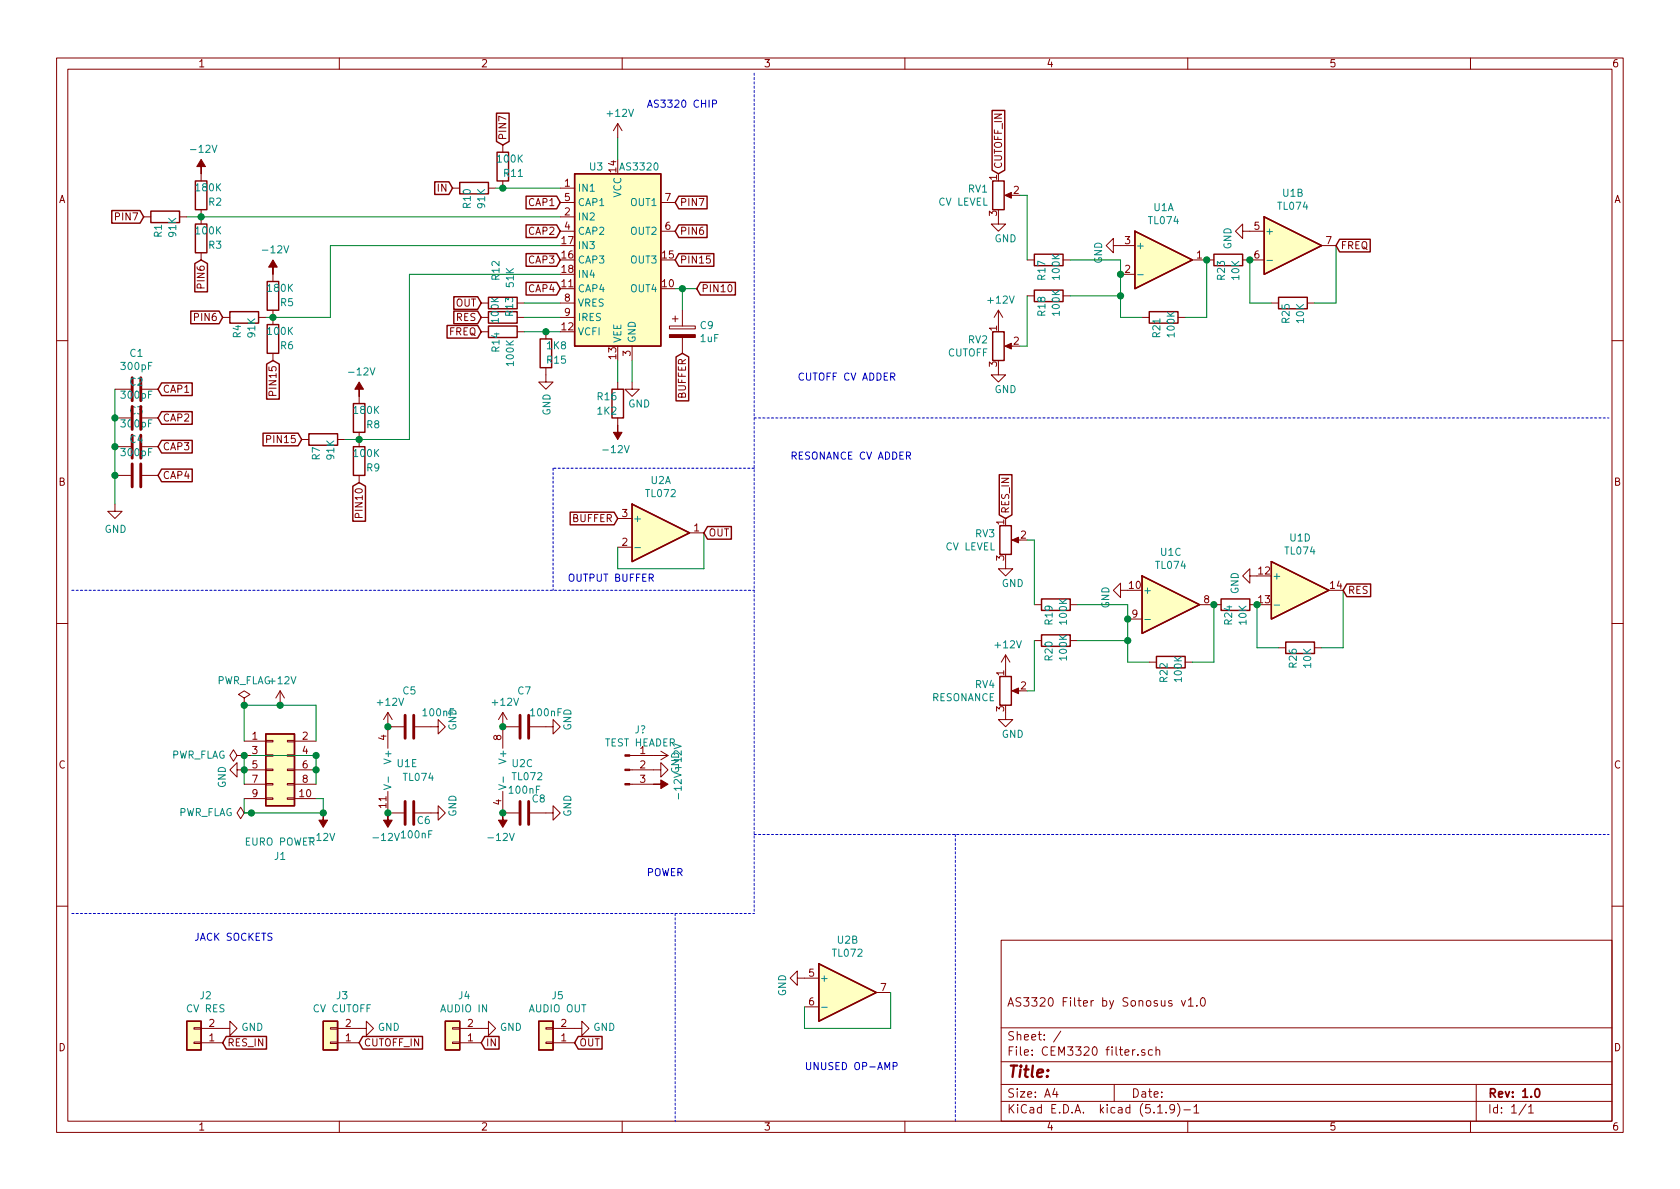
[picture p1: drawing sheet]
EESchema Schematic File Version 4
EELAYER 30 0
EELAYER END
$Descr A4 11693 8268
encoding utf-8
Sheet 1 1
Title ""
Date ""
Rev "1.0"
Comp ""
Comment1 "AS3320 Filter by Sonosus v1.0"
Comment2 ""
Comment3 ""
Comment4 ""
$EndDescr
$Comp
L Audio:AS3320 U3
U 1 1
P 4300 1800
F 0 "U3" H 4150 2450 50  0000 C CNN
F 1 "AS3320" H 4450 2450 50  0000 C CNN
F 2 "Package_DIP:DIP-18_W7.62mm" H 4900 1500 50  0001 C CNN
F 3 "http://www.alfarzpp.lv/eng/sc/AS3320.pdf" H 5300 1400 50  0001 C CNN
	1    4300 1800
	1    0    0    -1  
$EndComp
$Comp
L power:+12V #PWR017
U 1 1
P 4300 950
F 0 "#PWR017" H 4300 800 50  0001 C CNN
F 1 "+12V" H 4315 1123 50  0000 C CNN
F 2 "" H 4300 950 50  0001 C CNN
F 3 "" H 4300 950 50  0001 C CNN
	1    4300 950 
	1    0    0    -1  
$EndComp
$Comp
L Device:R R16
U 1 1
P 4300 2800
F 0 "R16" H 4150 2850 50  0000 L CNN
F 1 "1K2" H 4150 2750 50  0000 L CNN
F 2 "" V 4230 2800 50  0001 C CNN
F 3 "~" H 4300 2800 50  0001 C CNN
	1    4300 2800
	1    0    0    -1  
$EndComp
$Comp
L power:GND #PWR020
U 1 1
P 4400 2650
F 0 "#PWR020" H 4400 2400 50  0001 C CNN
F 1 "GND" H 4450 2500 50  0000 C CNN
F 2 "" H 4400 2650 50  0001 C CNN
F 3 "" H 4400 2650 50  0001 C CNN
	1    4400 2650
	1    0    0    -1  
$EndComp
$Comp
L Device:C C1
U 1 1
P 950 2700
F 0 "C1" V 698 2700 50  0000 C CNN
F 1 "300pF" V 789 2700 50  0000 C CNN
F 2 "" H 988 2550 50  0001 C CNN
F 3 "~" H 950 2700 50  0001 C CNN
	1    950  2700
	0    1    1    0   
$EndComp
$Comp
L Device:C C2
U 1 1
P 950 2900
F 0 "C2" V 698 2900 50  0000 C CNN
F 1 "300pF" V 789 2900 50  0000 C CNN
F 2 "" H 988 2750 50  0001 C CNN
F 3 "~" H 950 2900 50  0001 C CNN
	1    950  2900
	0    1    1    0   
$EndComp
$Comp
L Device:C C3
U 1 1
P 950 3100
F 0 "C3" V 698 3100 50  0000 C CNN
F 1 "300pF" V 789 3100 50  0000 C CNN
F 2 "" H 988 2950 50  0001 C CNN
F 3 "~" H 950 3100 50  0001 C CNN
	1    950  3100
	0    1    1    0   
$EndComp
$Comp
L Device:C C4
U 1 1
P 950 3300
F 0 "C4" V 698 3300 50  0000 C CNN
F 1 "300pF" V 789 3300 50  0000 C CNN
F 2 "" H 988 3150 50  0001 C CNN
F 3 "~" H 950 3300 50  0001 C CNN
	1    950  3300
	0    1    1    0   
$EndComp
$Comp
L power:GND #PWR01
U 1 1
P 800 3500
F 0 "#PWR01" H 800 3250 50  0001 C CNN
F 1 "GND" H 805 3327 50  0000 C CNN
F 2 "" H 800 3500 50  0001 C CNN
F 3 "" H 800 3500 50  0001 C CNN
	1    800  3500
	1    0    0    -1  
$EndComp
Wire Wire Line
	800  2700 800  2900
Wire Wire Line
	800  2900 800  3100
Connection ~ 800  2900
Wire Wire Line
	800  3100 800  3300
Connection ~ 800  3100
Wire Wire Line
	800  3300 800  3500
Connection ~ 800  3300
$Comp
L power:-12V #PWR018
U 1 1
P 4300 2950
F 0 "#PWR018" H 4300 3050 50  0001 C CNN
F 1 "-12V" H 4315 3123 50  0000 C CNN
F 2 "" H 4300 2950 50  0001 C CNN
F 3 "" H 4300 2950 50  0001 C CNN
	1    4300 2950
	-1   0    0    1   
$EndComp
$Comp
L Device:R R14
U 1 1
P 3500 2300
F 0 "R14" H 3350 2350 50  0000 L CNN
F 1 "100K" H 3250 2250 50  0000 L CNN
F 2 "" V 3430 2300 50  0001 C CNN
F 3 "~" H 3500 2300 50  0001 C CNN
	1    3500 2300
	0    -1   -1   0   
$EndComp
Text GLabel 3350 2300 0    50   Input ~ 0
FREQ
Text GLabel 9300 1700 2    50   Input ~ 0
FREQ
$Comp
L Device:R R15
U 1 1
P 3800 2450
F 0 "R15" H 3650 2500 50  0000 L CNN
F 1 "1K8" H 3650 2400 50  0000 L CNN
F 2 "" V 3730 2450 50  0001 C CNN
F 3 "~" H 3800 2450 50  0001 C CNN
	1    3800 2450
	-1   0    0    1   
$EndComp
$Comp
L power:GND #PWR015
U 1 1
P 3800 2600
F 0 "#PWR015" H 3800 2350 50  0001 C CNN
F 1 "GND" V 3805 2472 50  0000 R CNN
F 2 "" H 3800 2600 50  0001 C CNN
F 3 "" H 3800 2600 50  0001 C CNN
	1    3800 2600
	1    0    0    -1  
$EndComp
$Comp
L Connector_Generic:Conn_01x02 J3
U 1 1
P 2300 7250
F 0 "J3" H 2218 6925 50  0000 C CNN
F 1 "CV CUTOFF" H 2218 7016 50  0000 C CNN
F 2 "" H 2300 7250 50  0001 C CNN
F 3 "~" H 2300 7250 50  0001 C CNN
	1    2300 7250
	-1   0    0    1   
$EndComp
$Comp
L power:GND #PWR011
U 1 1
P 2500 7150
F 0 "#PWR011" H 2500 6900 50  0001 C CNN
F 1 "GND" V 2505 7022 50  0000 R CNN
F 2 "" H 2500 7150 50  0001 C CNN
F 3 "" H 2500 7150 50  0001 C CNN
	1    2500 7150
	0    -1   -1   0   
$EndComp
Text GLabel 3900 1400 0    50   Input ~ 0
CAP1
Text GLabel 3900 1600 0    50   Input ~ 0
CAP2
Text GLabel 3900 1800 0    50   Input ~ 0
CAP3
Text GLabel 3900 2000 0    50   Input ~ 0
CAP4
Text GLabel 1100 2700 2    50   Input ~ 0
CAP1
Text GLabel 1100 2900 2    50   Input ~ 0
CAP2
Text GLabel 1100 3100 2    50   Input ~ 0
CAP3
Text GLabel 1100 3300 2    50   Input ~ 0
CAP4
Text GLabel 3350 2200 0    50   Input ~ 0
RES
Text GLabel 1550 7250 2    50   Input ~ 0
RES_IN
$Comp
L Device:R R13
U 1 1
P 3500 2200
F 0 "R13" H 3350 2250 50  0000 L CNN
F 1 "100K" H 3350 2150 50  0000 L CNN
F 2 "" V 3430 2200 50  0001 C CNN
F 3 "~" H 3500 2200 50  0001 C CNN
	1    3500 2200
	0    1    1    0   
$EndComp
$Comp
L power:GND #PWR06
U 1 1
P 1550 7150
F 0 "#PWR06" H 1550 6900 50  0001 C CNN
F 1 "GND" V 1555 7022 50  0000 R CNN
F 2 "" H 1550 7150 50  0001 C CNN
F 3 "" H 1550 7150 50  0001 C CNN
	1    1550 7150
	0    -1   -1   0   
$EndComp
$Comp
L Connector_Generic:Conn_01x02 J4
U 1 1
P 3150 7250
F 0 "J4" H 3068 6925 50  0000 C CNN
F 1 "AUDIO IN" H 3068 7016 50  0000 C CNN
F 2 "" H 3150 7250 50  0001 C CNN
F 3 "~" H 3150 7250 50  0001 C CNN
	1    3150 7250
	-1   0    0    1   
$EndComp
$Comp
L power:GND #PWR014
U 1 1
P 3350 7150
F 0 "#PWR014" H 3350 6900 50  0001 C CNN
F 1 "GND" V 3355 7022 50  0000 R CNN
F 2 "" H 3350 7150 50  0001 C CNN
F 3 "" H 3350 7150 50  0001 C CNN
	1    3350 7150
	0    -1   -1   0   
$EndComp
$Comp
L Connector_Generic:Conn_01x02 J5
U 1 1
P 3800 7250
F 0 "J5" H 3718 6925 50  0000 C CNN
F 1 "AUDIO OUT" H 3718 7016 50  0000 C CNN
F 2 "" H 3800 7250 50  0001 C CNN
F 3 "~" H 3800 7250 50  0001 C CNN
	1    3800 7250
	-1   0    0    1   
$EndComp
$Comp
L power:GND #PWR016
U 1 1
P 4000 7150
F 0 "#PWR016" H 4000 6900 50  0001 C CNN
F 1 "GND" V 4005 7022 50  0000 R CNN
F 2 "" H 4000 7150 50  0001 C CNN
F 3 "" H 4000 7150 50  0001 C CNN
	1    4000 7150
	0    -1   -1   0   
$EndComp
$Comp
L Device:R R12
U 1 1
P 3500 2100
F 0 "R12" H 3650 2150 50  0000 L CNN
F 1 "51K" H 3600 2050 50  0000 L CNN
F 2 "" V 3430 2100 50  0001 C CNN
F 3 "~" H 3500 2100 50  0001 C CNN
	1    3500 2100
	0    -1   -1   0   
$EndComp
Text GLabel 4000 7250 2    50   Input ~ 0
OUT
Text GLabel 3350 2100 0    50   Input ~ 0
OUT
Wire Wire Line
	3650 2100 3900 2100
$Comp
L Device:R R10
U 1 1
P 3300 1300
F 0 "R10" H 3150 1350 50  0000 L CNN
F 1 "91K" H 3150 1250 50  0000 L CNN
F 2 "" V 3230 1300 50  0001 C CNN
F 3 "~" H 3300 1300 50  0001 C CNN
	1    3300 1300
	0    -1   -1   0   
$EndComp
Text GLabel 3350 7250 2    50   Input ~ 0
IN
Text GLabel 3150 1300 0    50   Input ~ 0
IN
Wire Wire Line
	3450 1300 3500 1300
Text GLabel 4700 1400 2    50   Input ~ 0
PIN7
Text GLabel 4700 1600 2    50   Input ~ 0
PIN6
Text GLabel 4700 1800 2    50   Input ~ 0
PIN15
Text GLabel 4850 2000 2    50   Input ~ 0
PIN10
$Comp
L Device:R R11
U 1 1
P 3500 1150
F 0 "R11" H 3350 1200 50  0000 L CNN
F 1 "100K" H 3350 1100 50  0000 L CNN
F 2 "" V 3430 1150 50  0001 C CNN
F 3 "~" H 3500 1150 50  0001 C CNN
	1    3500 1150
	-1   0    0    1   
$EndComp
Connection ~ 3500 1300
Wire Wire Line
	3500 1300 3900 1300
Text GLabel 3500 1000 1    50   Input ~ 0
PIN7
$Comp
L Device:R R1
U 1 1
P 1150 1500
F 0 "R1" H 1000 1550 50  0000 L CNN
F 1 "91K" H 1000 1450 50  0000 L CNN
F 2 "" V 1080 1500 50  0001 C CNN
F 3 "~" H 1150 1500 50  0001 C CNN
	1    1150 1500
	0    -1   -1   0   
$EndComp
Text GLabel 1000 1500 0    50   Input ~ 0
PIN7
Wire Wire Line
	1300 1500 1400 1500
$Comp
L Device:R R3
U 1 1
P 1400 1650
F 0 "R3" H 1250 1700 50  0000 L CNN
F 1 "100K" H 1250 1600 50  0000 L CNN
F 2 "" V 1330 1650 50  0001 C CNN
F 3 "~" H 1400 1650 50  0001 C CNN
	1    1400 1650
	-1   0    0    1   
$EndComp
Connection ~ 1400 1500
Text GLabel 1400 1800 3    50   Input ~ 0
PIN6
$Comp
L Device:R R4
U 1 1
P 1700 2200
F 0 "R4" H 1550 2250 50  0000 L CNN
F 1 "91K" H 1550 2150 50  0000 L CNN
F 2 "" V 1630 2200 50  0001 C CNN
F 3 "~" H 1700 2200 50  0001 C CNN
	1    1700 2200
	0    -1   -1   0   
$EndComp
Text GLabel 1550 2200 0    50   Input ~ 0
PIN6
Wire Wire Line
	1850 2200 1900 2200
$Comp
L Device:R R6
U 1 1
P 1900 2350
F 0 "R6" H 1750 2400 50  0000 L CNN
F 1 "100K" H 1750 2300 50  0000 L CNN
F 2 "" V 1830 2350 50  0001 C CNN
F 3 "~" H 1900 2350 50  0001 C CNN
	1    1900 2350
	-1   0    0    1   
$EndComp
Connection ~ 1900 2200
Text GLabel 1900 2500 3    50   Input ~ 0
PIN15
$Comp
L Device:R R7
U 1 1
P 2250 3050
F 0 "R7" H 2100 3100 50  0000 L CNN
F 1 "91K" H 2100 3000 50  0000 L CNN
F 2 "" V 2180 3050 50  0001 C CNN
F 3 "~" H 2250 3050 50  0001 C CNN
	1    2250 3050
	0    -1   -1   0   
$EndComp
Text GLabel 2100 3050 0    50   Input ~ 0
PIN15
Wire Wire Line
	2400 3050 2500 3050
$Comp
L Device:R R9
U 1 1
P 2500 3200
F 0 "R9" H 2350 3250 50  0000 L CNN
F 1 "100K" H 2350 3150 50  0000 L CNN
F 2 "" V 2430 3200 50  0001 C CNN
F 3 "~" H 2500 3200 50  0001 C CNN
	1    2500 3200
	-1   0    0    1   
$EndComp
Connection ~ 2500 3050
Text GLabel 2500 3350 3    50   Input ~ 0
PIN10
$Comp
L Device:R R2
U 1 1
P 1400 1350
F 0 "R2" H 1250 1400 50  0000 L CNN
F 1 "180K" H 1250 1300 50  0000 L CNN
F 2 "" V 1330 1350 50  0001 C CNN
F 3 "~" H 1400 1350 50  0001 C CNN
	1    1400 1350
	-1   0    0    1   
$EndComp
$Comp
L Device:R R5
U 1 1
P 1900 2050
F 0 "R5" H 1750 2100 50  0000 L CNN
F 1 "180K" H 1750 2000 50  0000 L CNN
F 2 "" V 1830 2050 50  0001 C CNN
F 3 "~" H 1900 2050 50  0001 C CNN
	1    1900 2050
	-1   0    0    1   
$EndComp
$Comp
L Device:R R8
U 1 1
P 2500 2900
F 0 "R8" H 2350 2950 50  0000 L CNN
F 1 "180K" H 2350 2850 50  0000 L CNN
F 2 "" V 2430 2900 50  0001 C CNN
F 3 "~" H 2500 2900 50  0001 C CNN
	1    2500 2900
	-1   0    0    1   
$EndComp
$Comp
L power:-12V #PWR04
U 1 1
P 1400 1200
F 0 "#PWR04" H 1400 1300 50  0001 C CNN
F 1 "-12V" H 1415 1373 50  0000 C CNN
F 2 "" H 1400 1200 50  0001 C CNN
F 3 "" H 1400 1200 50  0001 C CNN
	1    1400 1200
	1    0    0    -1  
$EndComp
$Comp
L power:-12V #PWR07
U 1 1
P 1900 1900
F 0 "#PWR07" H 1900 2000 50  0001 C CNN
F 1 "-12V" H 1915 2073 50  0000 C CNN
F 2 "" H 1900 1900 50  0001 C CNN
F 3 "" H 1900 1900 50  0001 C CNN
	1    1900 1900
	1    0    0    -1  
$EndComp
$Comp
L power:-12V #PWR010
U 1 1
P 2500 2750
F 0 "#PWR010" H 2500 2850 50  0001 C CNN
F 1 "-12V" H 2515 2923 50  0000 C CNN
F 2 "" H 2500 2750 50  0001 C CNN
F 3 "" H 2500 2750 50  0001 C CNN
	1    2500 2750
	1    0    0    -1  
$EndComp
Wire Wire Line
	3900 1500 1400 1500
Wire Wire Line
	3900 1700 2300 1700
Wire Wire Line
	2300 1700 2300 2200
Wire Wire Line
	2300 2200 1900 2200
Wire Wire Line
	3900 1900 2850 1900
Wire Wire Line
	2850 1900 2850 3050
Wire Wire Line
	2850 3050 2500 3050
Wire Wire Line
	3650 2300 3800 2300
Wire Wire Line
	3900 2300 3800 2300
Connection ~ 3800 2300
$Comp
L Amplifier_Operational:TL074 U1
U 1 1
P 8100 1800
F 0 "U1" H 8100 2167 50  0000 C CNN
F 1 "TL074" H 8100 2076 50  0000 C CNN
F 2 "" H 8050 1900 50  0001 C CNN
F 3 "http://www.ti.com/lit/ds/symlink/tl071.pdf" H 8150 2000 50  0001 C CNN
	1    8100 1800
	1    0    0    -1  
$EndComp
$Comp
L Amplifier_Operational:TL074 U1
U 2 1
P 9000 1700
F 0 "U1" H 9000 2067 50  0000 C CNN
F 1 "TL074" H 9000 1976 50  0000 C CNN
F 2 "" H 8950 1800 50  0001 C CNN
F 3 "http://www.ti.com/lit/ds/symlink/tl071.pdf" H 9050 1900 50  0001 C CNN
	2    9000 1700
	1    0    0    -1  
$EndComp
$Comp
L Device:R R18
U 1 1
P 7300 2050
F 0 "R18" H 7150 2100 50  0000 L CNN
F 1 "100K" H 7150 2000 50  0000 L CNN
F 2 "" V 7230 2050 50  0001 C CNN
F 3 "~" H 7300 2050 50  0001 C CNN
	1    7300 2050
	0    -1   -1   0   
$EndComp
$Comp
L Device:R R17
U 1 1
P 7300 1800
F 0 "R17" H 7150 1850 50  0000 L CNN
F 1 "100K" H 7150 1750 50  0000 L CNN
F 2 "" V 7230 1800 50  0001 C CNN
F 3 "~" H 7300 1800 50  0001 C CNN
	1    7300 1800
	0    -1   -1   0   
$EndComp
Wire Wire Line
	7450 2050 7800 2050
Wire Wire Line
	7800 2050 7800 1900
Wire Wire Line
	7450 1800 7800 1800
Wire Wire Line
	7800 1800 7800 1900
Connection ~ 7800 1900
$Comp
L power:GND #PWR027
U 1 1
P 7800 1700
F 0 "#PWR027" H 7800 1450 50  0001 C CNN
F 1 "GND" H 7850 1550 50  0000 C CNN
F 2 "" H 7800 1700 50  0001 C CNN
F 3 "" H 7800 1700 50  0001 C CNN
	1    7800 1700
	0    1    1    0   
$EndComp
Text GLabel 2500 7250 2    50   Input ~ 0
CUTOFF_IN
$Comp
L Device:R_POT RV1
U 1 1
P 6950 1350
F 0 "RV1" H 6881 1396 50  0000 R CNN
F 1 "CV LEVEL" H 6881 1305 50  0000 R CNN
F 2 "" H 6950 1350 50  0001 C CNN
F 3 "~" H 6950 1350 50  0001 C CNN
	1    6950 1350
	1    0    0    -1  
$EndComp
$Comp
L Device:R_POT RV2
U 1 1
P 6950 2400
F 0 "RV2" H 6881 2446 50  0000 R CNN
F 1 "CUTOFF" H 6881 2355 50  0000 R CNN
F 2 "" H 6950 2400 50  0001 C CNN
F 3 "~" H 6950 2400 50  0001 C CNN
	1    6950 2400
	1    0    0    -1  
$EndComp
$Comp
L power:+12V #PWR022
U 1 1
P 6950 2250
F 0 "#PWR022" H 6950 2100 50  0001 C CNN
F 1 "+12V" H 6965 2423 50  0000 C CNN
F 2 "" H 6950 2250 50  0001 C CNN
F 3 "" H 6950 2250 50  0001 C CNN
	1    6950 2250
	1    0    0    -1  
$EndComp
$Comp
L power:GND #PWR023
U 1 1
P 6950 2550
F 0 "#PWR023" H 6950 2300 50  0001 C CNN
F 1 "GND" H 7000 2400 50  0000 C CNN
F 2 "" H 6950 2550 50  0001 C CNN
F 3 "" H 6950 2550 50  0001 C CNN
	1    6950 2550
	1    0    0    -1  
$EndComp
$Comp
L power:GND #PWR021
U 1 1
P 6950 1500
F 0 "#PWR021" H 6950 1250 50  0001 C CNN
F 1 "GND" H 7000 1350 50  0000 C CNN
F 2 "" H 6950 1500 50  0001 C CNN
F 3 "" H 6950 1500 50  0001 C CNN
	1    6950 1500
	1    0    0    -1  
$EndComp
Text GLabel 6950 1200 1    50   Input ~ 0
CUTOFF_IN
Wire Wire Line
	7100 1350 7150 1350
Wire Wire Line
	7150 1350 7150 1800
Wire Wire Line
	7100 2400 7150 2400
Wire Wire Line
	7150 2400 7150 2050
$Comp
L Device:R R21
U 1 1
P 8100 2200
F 0 "R21" H 7950 2250 50  0000 L CNN
F 1 "100K" H 7950 2150 50  0000 L CNN
F 2 "" V 8030 2200 50  0001 C CNN
F 3 "~" H 8100 2200 50  0001 C CNN
	1    8100 2200
	0    -1   -1   0   
$EndComp
Wire Wire Line
	7800 2050 7800 2200
Wire Wire Line
	7800 2200 7950 2200
Connection ~ 7800 2050
Wire Wire Line
	8250 2200 8400 2200
Wire Wire Line
	8400 2200 8400 1800
$Comp
L Device:R R23
U 1 1
P 8550 1800
F 0 "R23" H 8400 1850 50  0000 L CNN
F 1 "10K" H 8400 1750 50  0000 L CNN
F 2 "" V 8480 1800 50  0001 C CNN
F 3 "~" H 8550 1800 50  0001 C CNN
	1    8550 1800
	0    -1   -1   0   
$EndComp
Connection ~ 8400 1800
$Comp
L Device:R R25
U 1 1
P 9000 2100
F 0 "R25" H 8850 2150 50  0000 L CNN
F 1 "10K" H 8850 2050 50  0000 L CNN
F 2 "" V 8930 2100 50  0001 C CNN
F 3 "~" H 9000 2100 50  0001 C CNN
	1    9000 2100
	0    -1   -1   0   
$EndComp
Wire Wire Line
	8700 1800 8700 2100
Wire Wire Line
	8700 2100 8850 2100
Connection ~ 8700 1800
Wire Wire Line
	9150 2100 9300 2100
Wire Wire Line
	9300 2100 9300 1700
$Comp
L power:GND #PWR029
U 1 1
P 8700 1600
F 0 "#PWR029" H 8700 1350 50  0001 C CNN
F 1 "GND" H 8750 1450 50  0000 C CNN
F 2 "" H 8700 1600 50  0001 C CNN
F 3 "" H 8700 1600 50  0001 C CNN
	1    8700 1600
	0    1    1    0   
$EndComp
Wire Wire Line
	3650 2200 3900 2200
Text GLabel 9350 4100 2    50   Input ~ 0
RES
$Comp
L Device:R R20
U 1 1
P 7350 4450
F 0 "R20" H 7200 4500 50  0000 L CNN
F 1 "100K" H 7200 4400 50  0000 L CNN
F 2 "" V 7280 4450 50  0001 C CNN
F 3 "~" H 7350 4450 50  0001 C CNN
	1    7350 4450
	0    -1   -1   0   
$EndComp
$Comp
L Device:R R19
U 1 1
P 7350 4200
F 0 "R19" H 7200 4250 50  0000 L CNN
F 1 "100K" H 7200 4150 50  0000 L CNN
F 2 "" V 7280 4200 50  0001 C CNN
F 3 "~" H 7350 4200 50  0001 C CNN
	1    7350 4200
	0    -1   -1   0   
$EndComp
Wire Wire Line
	7500 4450 7850 4450
Wire Wire Line
	7500 4200 7850 4200
$Comp
L power:GND #PWR028
U 1 1
P 7850 4100
F 0 "#PWR028" H 7850 3850 50  0001 C CNN
F 1 "GND" H 7900 3950 50  0000 C CNN
F 2 "" H 7850 4100 50  0001 C CNN
F 3 "" H 7850 4100 50  0001 C CNN
	1    7850 4100
	0    1    1    0   
$EndComp
$Comp
L Device:R_POT RV3
U 1 1
P 7000 3750
F 0 "RV3" H 6931 3796 50  0000 R CNN
F 1 "CV LEVEL" H 6931 3705 50  0000 R CNN
F 2 "" H 7000 3750 50  0001 C CNN
F 3 "~" H 7000 3750 50  0001 C CNN
	1    7000 3750
	1    0    0    -1  
$EndComp
$Comp
L Device:R_POT RV4
U 1 1
P 7000 4800
F 0 "RV4" H 6930 4846 50  0000 R CNN
F 1 "RESONANCE" H 6930 4755 50  0000 R CNN
F 2 "" H 7000 4800 50  0001 C CNN
F 3 "~" H 7000 4800 50  0001 C CNN
	1    7000 4800
	1    0    0    -1  
$EndComp
$Comp
L power:+12V #PWR025
U 1 1
P 7000 4650
F 0 "#PWR025" H 7000 4500 50  0001 C CNN
F 1 "+12V" H 7015 4823 50  0000 C CNN
F 2 "" H 7000 4650 50  0001 C CNN
F 3 "" H 7000 4650 50  0001 C CNN
	1    7000 4650
	1    0    0    -1  
$EndComp
$Comp
L power:GND #PWR026
U 1 1
P 7000 4950
F 0 "#PWR026" H 7000 4700 50  0001 C CNN
F 1 "GND" H 7050 4800 50  0000 C CNN
F 2 "" H 7000 4950 50  0001 C CNN
F 3 "" H 7000 4950 50  0001 C CNN
	1    7000 4950
	1    0    0    -1  
$EndComp
$Comp
L power:GND #PWR024
U 1 1
P 7000 3900
F 0 "#PWR024" H 7000 3650 50  0001 C CNN
F 1 "GND" H 7050 3750 50  0000 C CNN
F 2 "" H 7000 3900 50  0001 C CNN
F 3 "" H 7000 3900 50  0001 C CNN
	1    7000 3900
	1    0    0    -1  
$EndComp
Text GLabel 7000 3600 1    50   Input ~ 0
RES_IN
Wire Wire Line
	7150 3750 7200 3750
Wire Wire Line
	7200 3750 7200 4200
Wire Wire Line
	7150 4800 7200 4800
Wire Wire Line
	7200 4800 7200 4450
$Comp
L Device:R R22
U 1 1
P 8150 4600
F 0 "R22" H 8000 4650 50  0000 L CNN
F 1 "100K" H 8000 4550 50  0000 L CNN
F 2 "" V 8080 4600 50  0001 C CNN
F 3 "~" H 8150 4600 50  0001 C CNN
	1    8150 4600
	0    -1   -1   0   
$EndComp
Wire Wire Line
	7850 4450 7850 4600
Wire Wire Line
	7850 4600 8000 4600
Connection ~ 7850 4450
Wire Wire Line
	8300 4600 8450 4600
Wire Wire Line
	8450 4600 8450 4200
$Comp
L Device:R R24
U 1 1
P 8600 4200
F 0 "R24" H 8450 4250 50  0000 L CNN
F 1 "10K" H 8450 4150 50  0000 L CNN
F 2 "" V 8530 4200 50  0001 C CNN
F 3 "~" H 8600 4200 50  0001 C CNN
	1    8600 4200
	0    -1   -1   0   
$EndComp
$Comp
L Device:R R26
U 1 1
P 9050 4500
F 0 "R26" H 8900 4550 50  0000 L CNN
F 1 "10K" H 8900 4450 50  0000 L CNN
F 2 "" V 8980 4500 50  0001 C CNN
F 3 "~" H 9050 4500 50  0001 C CNN
	1    9050 4500
	0    -1   -1   0   
$EndComp
Wire Wire Line
	8750 4200 8750 4500
Wire Wire Line
	8750 4500 8900 4500
Wire Wire Line
	9200 4500 9350 4500
Wire Wire Line
	9350 4500 9350 4100
$Comp
L power:GND #PWR030
U 1 1
P 8750 4000
F 0 "#PWR030" H 8750 3750 50  0001 C CNN
F 1 "GND" H 8800 3850 50  0000 C CNN
F 2 "" H 8750 4000 50  0001 C CNN
F 3 "" H 8750 4000 50  0001 C CNN
	1    8750 4000
	0    1    1    0   
$EndComp
Wire Wire Line
	7850 4200 7850 4300
$Comp
L Amplifier_Operational:TL074 U1
U 3 1
P 8150 4200
F 0 "U1" H 8150 4567 50  0000 C CNN
F 1 "TL074" H 8150 4476 50  0000 C CNN
F 2 "" H 8100 4300 50  0001 C CNN
F 3 "http://www.ti.com/lit/ds/symlink/tl071.pdf" H 8200 4400 50  0001 C CNN
	3    8150 4200
	1    0    0    -1  
$EndComp
Connection ~ 8450 4200
Connection ~ 7850 4300
Wire Wire Line
	7850 4300 7850 4450
$Comp
L Amplifier_Operational:TL074 U1
U 4 1
P 9050 4100
F 0 "U1" H 9050 4467 50  0000 C CNN
F 1 "TL074" H 9050 4376 50  0000 C CNN
F 2 "" H 9000 4200 50  0001 C CNN
F 3 "http://www.ti.com/lit/ds/symlink/tl071.pdf" H 9100 4300 50  0001 C CNN
	4    9050 4100
	1    0    0    -1  
$EndComp
Connection ~ 8750 4200
Wire Notes Line
	5250 5800 11200 5800
Wire Notes Line
	5250 2900 11200 2900
$Comp
L Connector_Generic:Conn_01x02 J2
U 1 1
P 1350 7250
F 0 "J2" H 1268 6925 50  0000 C CNN
F 1 "CV RES" H 1268 7016 50  0000 C CNN
F 2 "" H 1350 7250 50  0001 C CNN
F 3 "~" H 1350 7250 50  0001 C CNN
	1    1350 7250
	-1   0    0    1   
$EndComp
$Comp
L Device:CP C9
U 1 1
P 4750 2300
F 0 "C9" H 4868 2346 50  0000 L CNN
F 1 "1uF" H 4868 2255 50  0000 L CNN
F 2 "" H 4788 2150 50  0001 C CNN
F 3 "~" H 4750 2300 50  0001 C CNN
	1    4750 2300
	1    0    0    -1  
$EndComp
Wire Wire Line
	4700 2000 4750 2000
Wire Wire Line
	4750 2150 4750 2000
Connection ~ 4750 2000
Wire Wire Line
	4750 2000 4850 2000
$Comp
L Amplifier_Operational:TL074 U1
U 5 1
P 2800 5350
F 0 "U1" H 2758 5396 50  0000 L CNN
F 1 "TL074" H 2800 5300 50  0000 L CNN
F 2 "" H 2750 5450 50  0001 C CNN
F 3 "http://www.ti.com/lit/ds/symlink/tl071.pdf" H 2850 5550 50  0001 C CNN
	5    2800 5350
	1    0    0    -1  
$EndComp
Text GLabel 4750 2450 3    50   Input ~ 0
BUFFER
$Comp
L Amplifier_Operational:TL072 U2
U 1 1
P 4600 3700
F 0 "U2" H 4600 4067 50  0000 C CNN
F 1 "TL072" H 4600 3976 50  0000 C CNN
F 2 "" H 4600 3700 50  0001 C CNN
F 3 "http://www.ti.com/lit/ds/symlink/tl071.pdf" H 4600 3700 50  0001 C CNN
	1    4600 3700
	1    0    0    -1  
$EndComp
Text GLabel 4300 3600 0    50   Input ~ 0
BUFFER
Wire Wire Line
	4300 3800 4300 3950
Wire Wire Line
	4300 3950 4900 3950
Wire Wire Line
	4900 3950 4900 3700
Text GLabel 4900 3700 2    50   Input ~ 0
OUT
Wire Notes Line
	5250 3250 3850 3250
Wire Notes Line
	3850 3250 3850 4100
Text Notes 4500 750  0    50   ~ 0
AS3320 CHIP\n
Text Notes 5550 2650 0    50   ~ 0
CUTOFF CV ADDER\n
Text Notes 5500 3200 0    50   ~ 0
RESONANCE CV ADDER\n
Wire Notes Line
	4700 6350 4700 7800
Text Notes 1350 6550 0    50   ~ 0
JACK SOCKETS
$Comp
L Amplifier_Operational:TL072 U2
U 3 1
P 3600 5350
F 0 "U2" H 3558 5396 50  0000 L CNN
F 1 "TL072" H 3558 5305 50  0000 L CNN
F 2 "" H 3600 5350 50  0001 C CNN
F 3 "http://www.ti.com/lit/ds/symlink/tl071.pdf" H 3600 5350 50  0001 C CNN
	3    3600 5350
	1    0    0    -1  
$EndComp
$Comp
L power:+12V #PWR012
U 1 1
P 3500 5050
F 0 "#PWR012" H 3500 4900 50  0001 C CNN
F 1 "+12V" H 3515 5223 50  0000 C CNN
F 2 "" H 3500 5050 50  0001 C CNN
F 3 "" H 3500 5050 50  0001 C CNN
	1    3500 5050
	1    0    0    -1  
$EndComp
$Comp
L power:+12V #PWR08
U 1 1
P 2700 5050
F 0 "#PWR08" H 2700 4900 50  0001 C CNN
F 1 "+12V" H 2715 5223 50  0000 C CNN
F 2 "" H 2700 5050 50  0001 C CNN
F 3 "" H 2700 5050 50  0001 C CNN
	1    2700 5050
	1    0    0    -1  
$EndComp
$Comp
L power:-12V #PWR013
U 1 1
P 3500 5650
F 0 "#PWR013" H 3500 5750 50  0001 C CNN
F 1 "-12V" H 3515 5823 50  0000 C CNN
F 2 "" H 3500 5650 50  0001 C CNN
F 3 "" H 3500 5650 50  0001 C CNN
	1    3500 5650
	-1   0    0    1   
$EndComp
$Comp
L power:-12V #PWR09
U 1 1
P 2700 5650
F 0 "#PWR09" H 2700 5750 50  0001 C CNN
F 1 "-12V" H 2715 5823 50  0000 C CNN
F 2 "" H 2700 5650 50  0001 C CNN
F 3 "" H 2700 5650 50  0001 C CNN
	1    2700 5650
	-1   0    0    1   
$EndComp
$Comp
L Device:C C7
U 1 1
P 3650 5050
F 0 "C7" V 3398 5050 50  0000 C CNN
F 1 "100nF" V 3550 5200 50  0000 C CNN
F 2 "" H 3688 4900 50  0001 C CNN
F 3 "~" H 3650 5050 50  0001 C CNN
	1    3650 5050
	0    1    1    0   
$EndComp
Connection ~ 3500 5050
$Comp
L Device:C C8
U 1 1
P 3650 5650
F 0 "C8" V 3550 5750 50  0000 C CNN
F 1 "100nF" V 3489 5650 50  0000 C CNN
F 2 "" H 3688 5500 50  0001 C CNN
F 3 "~" H 3650 5650 50  0001 C CNN
	1    3650 5650
	0    1    1    0   
$EndComp
Connection ~ 3500 5650
$Comp
L Device:C C6
U 1 1
P 2850 5650
F 0 "C6" V 2900 5750 50  0000 C CNN
F 1 "100nF" V 3000 5700 50  0000 C CNN
F 2 "" H 2888 5500 50  0001 C CNN
F 3 "~" H 2850 5650 50  0001 C CNN
	1    2850 5650
	0    1    1    0   
$EndComp
Connection ~ 2700 5650
$Comp
L Device:C C5
U 1 1
P 2850 5050
F 0 "C5" V 2598 5050 50  0000 C CNN
F 1 "100nF" V 2750 5250 50  0000 C CNN
F 2 "" H 2888 4900 50  0001 C CNN
F 3 "~" H 2850 5050 50  0001 C CNN
	1    2850 5050
	0    1    1    0   
$EndComp
Connection ~ 2700 5050
$Comp
L Connector_Generic:Conn_02x05_Odd_Even J1
U 1 1
P 1900 5350
F 0 "J1" H 1950 4750 50  0000 C CNN
F 1 "EURO POWER" H 1950 4850 50  0000 C CNN
F 2 "" H 1900 5350 50  0001 C CNN
F 3 "~" H 1900 5350 50  0001 C CNN
	1    1900 5350
	1    0    0    -1  
$EndComp
$Comp
L power:+12V #PWR03
U 1 1
P 1950 4900
F 0 "#PWR03" H 1950 4750 50  0001 C CNN
F 1 "+12V" H 1965 5073 50  0000 C CNN
F 2 "" H 1950 4900 50  0001 C CNN
F 3 "" H 1950 4900 50  0001 C CNN
	1    1950 4900
	1    0    0    -1  
$EndComp
Wire Wire Line
	2200 5150 2200 4900
Wire Wire Line
	2200 4900 1950 4900
Wire Wire Line
	1700 5150 1700 4900
Wire Wire Line
	1700 4900 1950 4900
Connection ~ 1950 4900
$Comp
L power:-12V #PWR05
U 1 1
P 2250 5650
F 0 "#PWR05" H 2250 5750 50  0001 C CNN
F 1 "-12V" H 2265 5823 50  0000 C CNN
F 2 "" H 2250 5650 50  0001 C CNN
F 3 "" H 2250 5650 50  0001 C CNN
	1    2250 5650
	-1   0    0    1   
$EndComp
Wire Wire Line
	1700 5550 1700 5650
Wire Wire Line
	1700 5650 1750 5650
Wire Wire Line
	2200 5550 2250 5550
Wire Wire Line
	2250 5550 2250 5650
Connection ~ 2250 5650
Wire Wire Line
	2200 5450 2200 5350
Wire Wire Line
	2200 5350 2200 5250
Connection ~ 2200 5350
Wire Wire Line
	1700 5250 1700 5350
Wire Wire Line
	1700 5350 1700 5450
Connection ~ 1700 5350
$Comp
L power:GND #PWR02
U 1 1
P 1700 5350
F 0 "#PWR02" H 1700 5100 50  0001 C CNN
F 1 "GND" H 1750 5200 50  0000 C CNN
F 2 "" H 1700 5350 50  0001 C CNN
F 3 "" H 1700 5350 50  0001 C CNN
	1    1700 5350
	0    1    1    0   
$EndComp
$Comp
L power:PWR_FLAG #FLG01
U 1 1
P 1700 4900
F 0 "#FLG01" H 1700 4975 50  0001 C CNN
F 1 "PWR_FLAG" H 1700 5073 50  0000 C CNN
F 2 "" H 1700 4900 50  0001 C CNN
F 3 "~" H 1700 4900 50  0001 C CNN
	1    1700 4900
	1    0    0    -1  
$EndComp
Connection ~ 1700 4900
$Comp
L power:PWR_FLAG #FLG02
U 1 1
P 1700 5250
F 0 "#FLG02" H 1700 5325 50  0001 C CNN
F 1 "PWR_FLAG" V 1700 5377 50  0000 L CNN
F 2 "" H 1700 5250 50  0001 C CNN
F 3 "~" H 1700 5250 50  0001 C CNN
	1    1700 5250
	0    -1   -1   0   
$EndComp
Connection ~ 1700 5250
$Comp
L power:PWR_FLAG #FLG03
U 1 1
P 1750 5650
F 0 "#FLG03" H 1750 5725 50  0001 C CNN
F 1 "PWR_FLAG" V 1750 5777 50  0000 L CNN
F 2 "" H 1750 5650 50  0001 C CNN
F 3 "~" H 1750 5650 50  0001 C CNN
	1    1750 5650
	0    -1   -1   0   
$EndComp
Connection ~ 1750 5650
Wire Wire Line
	1750 5650 2250 5650
Wire Wire Line
	1750 5250 2200 5250
Connection ~ 2200 5250
$Comp
L power:GND #PWR?
U 1 1
P 3800 5050
F 0 "#PWR?" H 3800 4800 50  0001 C CNN
F 1 "GND" H 3850 4900 50  0000 C CNN
F 2 "" H 3800 5050 50  0001 C CNN
F 3 "" H 3800 5050 50  0001 C CNN
	1    3800 5050
	0    -1   -1   0   
$EndComp
$Comp
L power:GND #PWR?
U 1 1
P 3800 5650
F 0 "#PWR?" H 3800 5400 50  0001 C CNN
F 1 "GND" H 3850 5500 50  0000 C CNN
F 2 "" H 3800 5650 50  0001 C CNN
F 3 "" H 3800 5650 50  0001 C CNN
	1    3800 5650
	0    -1   -1   0   
$EndComp
$Comp
L power:GND #PWR?
U 1 1
P 3000 5050
F 0 "#PWR?" H 3000 4800 50  0001 C CNN
F 1 "GND" H 3050 4900 50  0000 C CNN
F 2 "" H 3000 5050 50  0001 C CNN
F 3 "" H 3000 5050 50  0001 C CNN
	1    3000 5050
	0    -1   -1   0   
$EndComp
$Comp
L power:GND #PWR?
U 1 1
P 3000 5650
F 0 "#PWR?" H 3000 5400 50  0001 C CNN
F 1 "GND" H 3050 5500 50  0000 C CNN
F 2 "" H 3000 5650 50  0001 C CNN
F 3 "" H 3000 5650 50  0001 C CNN
	1    3000 5650
	0    -1   -1   0   
$EndComp
Wire Wire Line
	4300 950  4300 1100
Wire Wire Line
	4300 2500 4300 2650
Wire Wire Line
	4400 2500 4400 2650
$Comp
L power:GND #PWR019
U 1 1
P 5600 6800
F 0 "#PWR019" H 5600 6550 50  0001 C CNN
F 1 "GND" H 5650 6650 50  0000 C CNN
F 2 "" H 5600 6800 50  0001 C CNN
F 3 "" H 5600 6800 50  0001 C CNN
	1    5600 6800
	0    1    1    0   
$EndComp
Wire Wire Line
	6200 7150 6200 6900
Wire Wire Line
	5600 7150 6200 7150
Wire Wire Line
	5600 7000 5600 7150
$Comp
L Amplifier_Operational:TL072 U2
U 2 1
P 5900 6900
F 0 "U2" H 5900 7267 50  0000 C CNN
F 1 "TL072" H 5900 7176 50  0000 C CNN
F 2 "" H 5900 6900 50  0001 C CNN
F 3 "http://www.ti.com/lit/ds/symlink/tl071.pdf" H 5900 6900 50  0001 C CNN
	2    5900 6900
	1    0    0    -1  
$EndComp
Wire Notes Line
	500  4100 5250 4100
Wire Notes Line
	5250 500  5250 6350
Wire Notes Line
	500  6350 5250 6350
Text Notes 4500 6100 0    50   ~ 0
POWER\n
Text Notes 5600 7450 0    50   ~ 0
UNUSED OP-AMP
Text Notes 3950 4050 0    50   ~ 0
OUTPUT BUFFER\n
$Comp
L Connector:Conn_01x03_Male J?
U 1 1
P 4350 5350
F 0 "J?" H 4458 5631 50  0000 C CNN
F 1 "TEST HEADER" H 4458 5540 50  0000 C CNN
F 2 "" H 4350 5350 50  0001 C CNN
F 3 "~" H 4350 5350 50  0001 C CNN
	1    4350 5350
	1    0    0    -1  
$EndComp
$Comp
L power:+12V #PWR?
U 1 1
P 4550 5250
F 0 "#PWR?" H 4550 5100 50  0001 C CNN
F 1 "+12V" H 4565 5423 50  0000 C CNN
F 2 "" H 4550 5250 50  0001 C CNN
F 3 "" H 4550 5250 50  0001 C CNN
	1    4550 5250
	0    1    1    0   
$EndComp
$Comp
L power:GND #PWR?
U 1 1
P 4550 5350
F 0 "#PWR?" H 4550 5100 50  0001 C CNN
F 1 "GND" H 4600 5200 50  0000 C CNN
F 2 "" H 4550 5350 50  0001 C CNN
F 3 "" H 4550 5350 50  0001 C CNN
	1    4550 5350
	0    -1   -1   0   
$EndComp
$Comp
L power:-12V #PWR?
U 1 1
P 4550 5450
F 0 "#PWR?" H 4550 5550 50  0001 C CNN
F 1 "-12V" H 4565 5623 50  0000 C CNN
F 2 "" H 4550 5450 50  0001 C CNN
F 3 "" H 4550 5450 50  0001 C CNN
	1    4550 5450
	0    1    1    0   
$EndComp
$EndSCHEMATC
